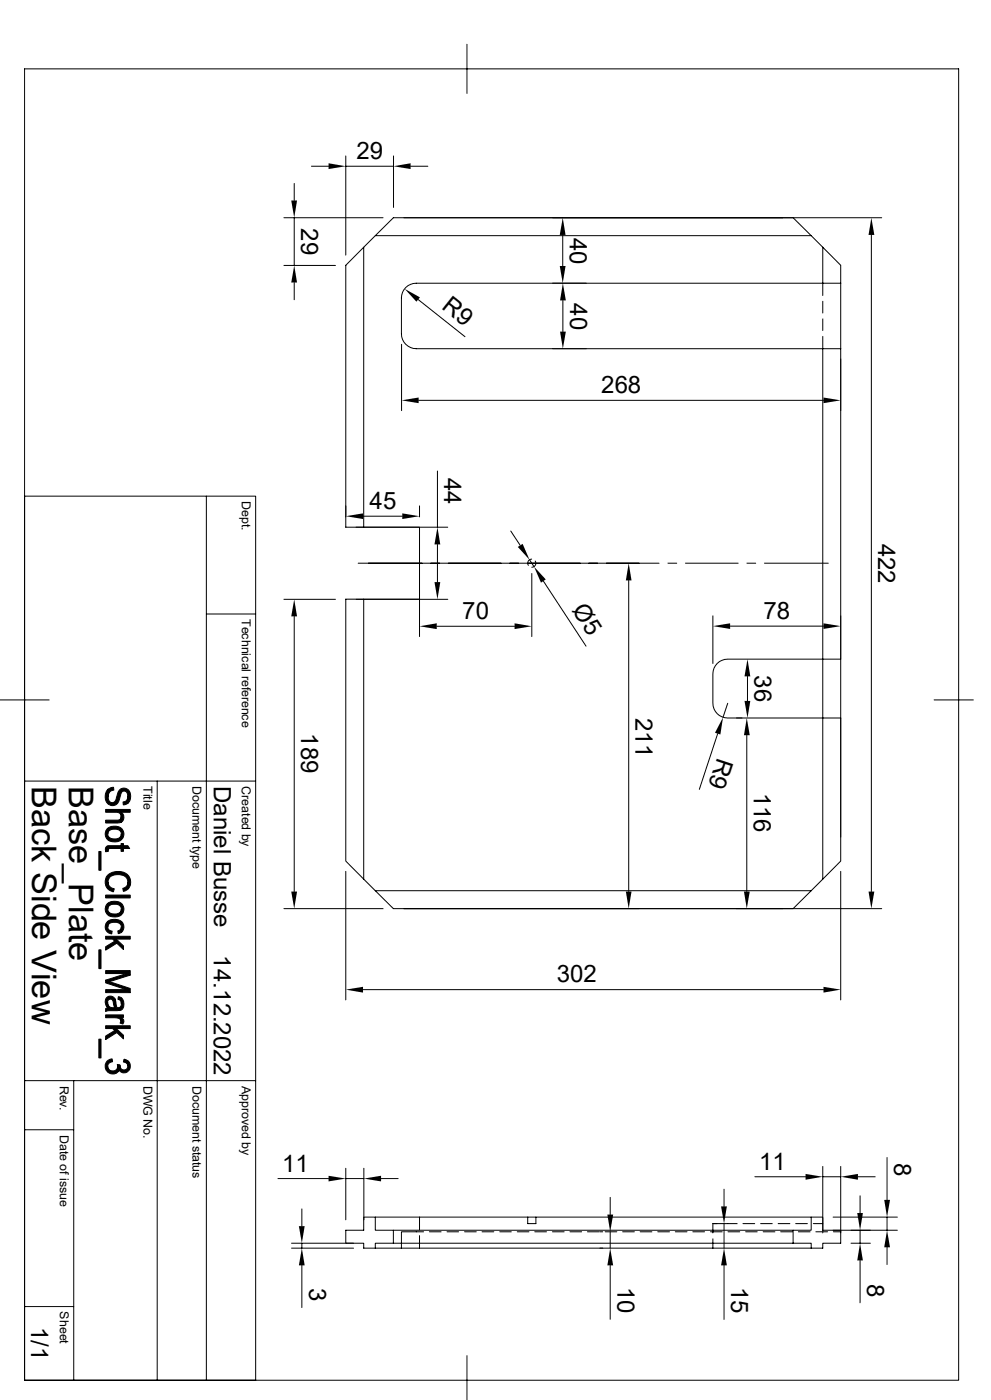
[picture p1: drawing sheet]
<svg xmlns="http://www.w3.org/2000/svg" width="297mm" height="420mm" viewBox="0 0 297 420" stroke-linecap="round" stroke-linejoin="round" font-family="sans-serif">
<g fill="none" stroke="#000" stroke-width=".3">
<path d="M140 13.3v14.7M7.4 20.7h279.9v393.4h-279.9zM88.2 55v5.2M93.3 49.9h5.2M103.6 46.8v29.7M103.6 49.9h14.3M117.9 46.8v15.4M123.1 49.9h5.1M85.1 65.3h29.7M85.1 79.6h15.4M88.2 65.3v14.3M109 74.2l-5.4 5.4v78.6h30.6"/>
<path d="M168.7 70.5v9.3M237.7 65.3l5.4 5.4M246.6 74.2l5.4 5.4v5.4M261.2 70.5v197M264.2 65.3h-146.3l-5.4 5.4M88.2 84.8v5.1M125.3 89.9l14.1 11.1M165.6 85h10.1M168.7 90.1v9.4M246.6 88.6v-14.4l-3.5-3.5h-130.6l-3.5 3.5v84h16.7v21.5h-16.7v84l3.5 3.5h130.6l3.5-3.5v-48.3h-28.5a4.4 4.4 0 0 1-4.4-4.4v-8.9a4.4 4.4 0 0 1 4.4-4.4h28.5v-96.8M246.6 90.4v3.5M246.6 95.7v3.4"/>
<path d="M252 85h-127.2a4.4 4.4 0 0 0-4.5 4.4v10.8a4.5 4.5 0 0 0 4.5 4.4h127.2M252 85v166.1M120.4 103.3v19.9M165.6 104.6h10.1M125.5 120.1h121.3M7.4 148.8h69.2v265.3h-69.2M61.8 148.8v265.3M108.8 154.9h11.8M125.7 151.8v3.3M131.1 141.3v16.9M153.1 159.3l2.8 4.3M85.1 179.8h15.4"/>
<path d="M106.7 179.8h27.5M107.4 169h90.1M109 179.7h-5.4v78.6l5.4 5.4M125.7 161.2v29.8M131.1 163.3v11.3M158.7 167.9l1.4 2.1M159.3 167.7a1.19 1.19 0 0 0-.9 1.9M159.4 172v19M160.4 168.3a1.19 1.19 0 0 1-1 1.9M162.9 174.3l12.7 19.5M188.4 174.1v93.4M200.2 169h2.6"/>
<path d="M205.4 169h15.8M223.9 169h2.6M229.1 169h19.1M61.8 184.2h14.8M88.2 184.9v82.6M130.9 187.9h23.3M213.7 184.7v14.4M218.8 187.8h28M252 197.7h-5.4v17.7h5.4v42.9l-5.4 5.4M0 210h14.7M218.1 211l-1.4 4.2M220.7 215.4h1.7"/>
<path d="M224 202.9v7.4M280 210h11.7M7.4 234.3h69.2M47.1 234.3v179.8M215.1 220.1l-5.5 16.7M223.8 220.6v46.9M85.1 272.6h29.7M103.6 261.4v38.6M112.5 267.2l5.4 5.4h146.3M243.1 267.2l-5.4 5.4M252 261.4v38.6M108.8 296.9h138"/>
<path d="M7.4 338.9h14.7M7.4 324.2h69.2M22.1 324.2v89.9M83.3 353.6h15.2M103.6 350.5v15.4M103.6 353.6h5.5M109.1 350.5v15.4M114.2 353.6h5.1M182.9 359.2v5.2M217 356.7v5.2M226.2 353h15.2M246.6 349.9v20"/>
<path d="M246.6 353h5.4M252 349.9v20M257.1 353h5.2M257.8 358.7v5.2M265.9 347.3v12.7M87.4 373h18.6M87.4 374.4h18.6M90.5 362.7v5.1M90.5 373v1.4M90.5 379.6v12.7M112.5 365.1h130.6M117.9 369.1h119.8"/>
<path d="M117.9 373h119.8M125.7 365.1v3.8M125.7 370.7v3.7M127 369.5h-6.7v4.9M128.7 369.5h3.5M134 369.5h3.5M139.2 369.5h3.5M144.5 369.5h3.5M149.8 369.5h3.4M155 369.5h3.5M158.2 365.1v2h2.4v-2M160.3 369.5h3.5"/>
<path d="M165.6 369.5h3.5M170.8 369.5h3.5M176.1 369.5h3.5M179.8 369.5h.8M179.8 374.4h.8M181.4 369.5h3.5M182.9 369.5v4.9M182.9 379.6v16.2M186.6 369.5h3.5M191.9 369.5h3.5M197.1 369.5h3.6M202.4 369.5h3.5"/>
<path d="M207.6 369.5h3.6M212.9 369.5h3.6M213.7 371.6v2.8M213.9 367.1h1.1M217 367.1v7.3M217 379.6v16.2M218.2 369.5h3.5M220.9 367.1h-7.2v2.8M222.7 367.1h3.5M223.5 369.5h3.4M228 367.1h3.4M228.7 369.5h3.5"/>
<path d="M233.2 367.1h3.5M234 369.5h3.5M237.7 373v-3.9h5.4v-4h3.5v4h5.4v3.9h-5.4v1.4h-137.6v-1.4h-5.4v-3.9h5.4v-4h3.5v4h5.4v3.9h-5.4v1.4M237.7 373h5.4v1.4M238.5 367.1h3.5M239.3 369.5h3.5M243.8 367.1h2.8M244.5 369.5h3.5M249.7 369.1h19.2M249.7 365.1h19.2M249.8 369.5h2.2M255.1 373h5.8"/>
<path d="M257.8 369.1v3.9M257.8 378.1v12.7M265.9 365.1v4M265.9 374.2v5.1M7.4 392h14.7M140 406.7v13.2"/>
</g>
<g fill="#000" stroke="#000" stroke-width=".3">
<path d="M32.4 236.8l.8-.5 .8-.1 .1 .8a1.81 1.81 0 0 0-1.7 2.1z" fill-rule="evenodd"/>
<path d="M32.4 236.8v2.3a1.3 1.3 0 0 0 1.2 1.7 1.3 1.3 0 0 0 1.3-1.6 2.72 2.72 0 0 1 2.2-2.8 2.54 2.54 0 0 1 1.8 3.8l-.6 .8v-2.1a1.11 1.11 0 0 0-.5-1.4 1.11 1.11 0 0 0-1.5 .4l-.2 .8a2.82 2.82 0 0 1-2.6 3 2.95 2.95 0 0 1-1.1-4.9z" fill-rule="evenodd"/>
<path d="M29.6 255.4h.7v5.7h-.7z" fill-rule="evenodd"/>
<path d="M31.9 254l.5-.3 .1 1.7-.8 .1-.1-.9z" fill-rule="evenodd"/>
<path d="M31.7 246h3.8l.7-.4 .1-.6 .1 1.7-.5 .1-4.2 .1z" fill-rule="evenodd"/>
<path d="M32.3 248.5v1.7a2.19 2.19 0 0 0 3.3 1.3l.6-.7 .2-.6v1.7a2.88 2.88 0 0 1-3 .6 2.88 2.88 0 0 1-1.9-2.5l.2-.7z" fill-rule="evenodd"/>
<path d="M36.4 243.7a1.86 1.86 0 0 1 0 3z" fill-rule="evenodd"/>
<path d="M32.3 248.5a3.1 3.1 0 0 1 4.8 1.3l-.1 1.3-.6 .8v-1.7a2.15 2.15 0 0 0-3.4-1.2l-.5 .4-.2 .8z" fill-rule="evenodd"/>
<path d="M38.3 238.9v2.1l-1.3 .5-.1-.9 1-.5z" fill-rule="evenodd"/>
<path d="M32.4 253.7h3.9v-.6h.7v.6h1.3l.6 .9h-1.9v.8h-.7v-.8h-3.4l-.5 .4z" fill-rule="evenodd"/>
<path d="M31.7 242.8h7.3v.9h-2.6v3l-.1-1.7a1.33 1.33 0 0 0-1.7-1.3h-2.9z" fill-rule="evenodd"/>
<path d="M31.7 268.5h7.3v.9h-7.3z" fill-rule="evenodd"/>
<path d="M32 276.7l.3-.3 .1 2.2 .3 .4 .9 .3-.1 .9a2.12 2.12 0 0 1-1.5-3.5z" fill-rule="evenodd"/>
<path d="M32.4 264.6a2.01 2.01 0 0 0 1.8 2l-.2 .9-1.7-.9z" fill-rule="evenodd"/>
<path d="M32.3 271v1.7a2.13 2.13 0 0 0 3.3 1.3l.6-.7 .2-.6v1.7a2.88 2.88 0 0 1-3 .6 2.88 2.88 0 0 1-1.9-2.5l.2-.7z" fill-rule="evenodd"/>
<path d="M36.4 278.1v1.6l-1 .4-.1-.8 .2-.1a1.04 1.04 0 0 0 .9-1.1z" fill-rule="evenodd"/>
<path d="M32.3 271a3.1 3.1 0 0 1 4.8 1.3l-.1 1.3-.6 .8v-1.7a2.15 2.15 0 0 0-3.4-1.1l-.5 .3-.2 .8z" fill-rule="evenodd"/>
<path d="M32.4 276.3a3.3 3.3 0 0 1 4.6 .9l.1 1.3-.7 1.2v-1.6a2.15 2.15 0 0 0-3.3-1.2l-.6 .4-.2 .8z" fill-rule="evenodd"/>
<path d="M38.3 264.7l.1 2-1.4 .7-.2-.9 1.2-.7z" fill-rule="evenodd"/>
<path d="M32.4 262.4a4.3 4.3 0 0 1 6.5 1 3.1 3.1 0 0 1-.5 3.3l-.1-2a2.65 2.65 0 0 0-3.5-2.3 2.18 2.18 0 0 0-2.4 2.2l-.1 2a3.2 3.2 0 0 1 .1-4.2z" fill-rule="evenodd"/>
<path d="M29.6 284.9h.7v5.7h-.7z" fill-rule="evenodd"/>
<path d="M32.1 299.1l.7-.3 .7 .1 .9 .7-.1 2.7-.3-1.4a.9 .9 0 0 0-.7-1.2 .9 .9 0 0 0-1 1l-.1 1.5a2.25 2.25 0 0 1-.1-3.1z" fill-rule="evenodd"/>
<path d="M35.5 299l.9 .3v1.8a1.1 1.1 0 0 0-1.1-1.3z" fill-rule="evenodd"/>
<path d="M31.7 284l2.7-1.6 .4-.7 2.2 2.1v1.1l-2-1.9-3.3 2z" fill-rule="evenodd"/>
<path d="M31.7 294l7.3 2.5v1.3l-1.2-.9-6.1-2z" fill-rule="evenodd"/>
<path d="M31.7 294l6.2-1.9 1.1 .4-6.3 2z" fill-rule="evenodd"/>
<path d="M31.7 280.9h7.3v.8h-4.2l-.4 .7-.6-.7h-2.1z" fill-rule="evenodd"/>
<path d="M31.7 296.9h6.1l1.2 .9h-7.3z" fill-rule="evenodd"/>
<path d="M31.7 291.2h7.3v1.3l-1.1-.4h-6.2z" fill-rule="evenodd"/>
<path d="M29.6 311.7h.7v5.7h-.7z" fill-rule="evenodd"/>
<path d="M32.3 300.7v1.7z" fill-rule="evenodd"/>
<path d="M32.1 318.3l.6-.4 .9-.2 .1 .8-.9 .4-.4 .4-.1 2.3a2.35 2.35 0 0 1-.2-3.3z" fill-rule="evenodd"/>
<path d="M35.1 319.3l.8 .1v1.8l-.3-.3-.3 .7z" fill-rule="evenodd"/>
<path d="M31.7 310.8l2.7-1.6 .4-.6 2.2 2v1.1l-2-1.9-3.3 2.1z" fill-rule="evenodd"/>
<path d="M31.7 304.5h5.3v.7h-.8v1.1a1.52 1.52 0 0 0-1.7-1h-2.8z" fill-rule="evenodd"/>
<path d="M32.3 301.3l.8 .9 1.2 .1 .1-2.7 .4 1.9a.71 .71 0 0 0 .6 .8 .71 .71 0 0 0 .8-.5l.2-2.5a2.56 2.56 0 0 1-.2 3.8l-3.7 .1-.8 .2v-.8l.6-.2z" fill-rule="evenodd"/>
<path d="M36.2 305.2l.2 .2a1.17 1.17 0 0 1 .4 1.8l-.8-.3z" fill-rule="evenodd"/>
<path d="M37.2 317.8l1.2 .5-.1 1.5-.5-.9-.8-.3z" fill-rule="evenodd"/>
<path d="M31.7 307.7h7.3v.9h-4.2l-.4 .6-.6-.6h-2.1z" fill-rule="evenodd"/>
<path d="M35.9 319.6a1.19 1.19 0 0 0 1.1 1.4 1.19 1.19 0 0 0 1.3-1.2l.1-1.5a1.94 1.94 0 0 1 .3 2.8 1.94 1.94 0 0 1-2.8 .1z" fill-rule="evenodd"/>
<path d="M32.3 319.9a1.51 1.51 0 0 0 1.4 1.4 1.51 1.51 0 0 0 1.6-1.4v1.7a2.14 2.14 0 0 1-3 0z" fill-rule="evenodd"/>
</g>
<g fill="#000">
<path d="M98.5 49l5.1 .9-5.1 .8zM117.9 49.9l5.2-.9v1.7zM87.3 60.2h1.7l-.8 5.1zM167.8 79.8h1.7l-.8 5.2zM168.7 65.3l.8 5.2h-1.7zM261.2 65.3l.8 5.2h-1.7zM88.2 79.6l.8 5.2h-1.7zM121.3 86.7l4.6 2.5-1.1 1.3zM168.7 85l.9 5.1h-1.7zM167.9 99.5h1.7l-.9 5.1zM120.4 120.1l5.1-.8v1.6zM246.8 119.3l5.2 .8-5.2 .8z"/>
<path d="M103.6 154.9l5.2-.9v1.7zM120.6 154l5.1 .9-5.1 .8zM130.2 174.6h1.8l-.9 5.2zM131.1 158.2l.9 5.1h-1.8zM155.2 164.1l1.4-.9 2.1 4.7zM160.1 170l3.5 3.8-1.5 1zM188.4 169l.9 5.1h-1.7zM88.2 179.8l.8 5.1h-1.7zM125.7 187.9l5.2-.9v1.7zM154.2 187l5.2 .9-5.2 .8zM213.7 187.8l5.1-.8v1.7zM246.8 187l5.2 .8-5.2 .9z"/>
<path d="M223.1 210.3h1.8l-.9 5.1zM224 197.7l.9 5.2h-1.8zM216.7 215.2l-.8 5.1-1.6-.5zM223.8 215.4l.9 5.2h-1.7zM87.3 267.5h1.7l-.8 5.1zM187.6 267.5h1.7l-.9 5.1zM223 267.5h1.7l-.9 5.1zM260.3 267.5h1.7l-.8 5.1zM103.6 296.9l5.2-.9v1.8zM246.8 296l5.2 .9-5.2 .9zM98.5 352.7l5.1 .9-5.1 .8zM109.1 353.6l5.1-.9v1.7z"/>
<path d="M241.4 352.2l5.2 .8-5.2 .9zM252 353l5.1-.8v1.7zM265 360h1.7l-.8 5.1zM89.6 367.8h1.7l-.8 5.2zM90.5 374.4l.8 5.2h-1.7zM182 364.4h1.8l-.9 5.1zM182.9 374.4l.9 5.2h-1.8zM216.1 361.9h1.7l-.8 5.2zM217 374.4l.8 5.2h-1.7zM256.9 363.9h1.7l-.8 5.2zM257.8 373l.8 5.1h-1.7zM265.9 369.1l.8 5.1h-1.7z"/>
</g>
<g font-size="10.3">
<text x="9.6" y="235.8" transform="rotate(90 9.6 235.8)">Back Side View</text>
<text x="20.6" y="235.8" transform="rotate(90 20.6 235.8)">Base_Plate</text>
</g>
<g font-size="7.2">
<text x="106.8" y="47.7">29</text>
<text x="90.3" y="68.5" transform="rotate(90 90.3 68.5)">29</text>
<text x="170.8" y="71.3" transform="rotate(90 170.8 71.3)">40</text>
<text x="132.1" y="92.5" transform="rotate(38 132.1 92.5)">R9</text>
<text x="170.9" y="90.9" transform="rotate(90 170.9 90.9)">40</text>
<text x="180.2" y="117.9">268</text>
<text x="133.1" y="143.3" transform="rotate(90 133.1 143.3)">44</text>
<text x="110.8" y="152.7">45</text>
<text x="263.2" y="163.1" transform="rotate(90 263.2 163.1)">422</text>
<text x="138.6" y="185.7">70</text>
<text x="171.3" y="183.1" transform="rotate(57 171.3 183.1)">Ø5</text>
<text x="228.8" y="185.7">78</text>
<text x="226.1" y="202.6" transform="rotate(90 226.1 202.6)">36</text>
<text x="190.5" y="215.3" transform="rotate(90 190.5 215.3)">211</text>
<text x="90.3" y="219.9" transform="rotate(90 90.3 219.9)">189</text>
<text x="215.1" y="227.1" transform="rotate(108 215.1 227.1)">R9</text>
<text x="64.1" y="235.8" transform="rotate(90 64.1 235.8)">Daniel Busse</text>
<text x="226" y="237.8" transform="rotate(90 226 237.8)">116</text>
<text x="64.1" y="286.6" transform="rotate(90 64.1 286.6)">14.12.2022</text>
<text x="166.9" y="294.7">302</text>
<text x="84.6" y="351.5">11</text>
<text x="227.5" y="351">11</text>
<text x="268" y="349" transform="rotate(90 268 349)">8</text>
<text x="92.6" y="386.5" transform="rotate(90 92.6 386.5)">3</text>
<text x="185" y="386" transform="rotate(90 185 386)">10</text>
<text x="219.2" y="386" transform="rotate(90 219.2 386)">15</text>
<text x="259.9" y="385.1" transform="rotate(90 259.9 385.1)">8</text>
<text x="9.4" y="398" transform="rotate(90 9.4 398)">1/1</text>
</g>
<g font-size="3.7">
<text x="72.5" y="150.3" transform="rotate(90 72.5 150.3)">Dept.</text>
<text x="72.5" y="185.7" transform="rotate(90 72.5 185.7)">Technical reference</text>
<text x="43" y="235.8" transform="rotate(90 43 235.8)">Title</text>
<text x="57.7" y="235.8" transform="rotate(90 57.7 235.8)">Document type</text>
<text x="72.5" y="235.8" transform="rotate(90 72.5 235.8)">Created by</text>
<text x="18" y="325.7" transform="rotate(90 18 325.7)">Rev.</text>
<text x="43" y="325.7" transform="rotate(90 43 325.7)">DWG No.</text>
<text x="57.7" y="325.7" transform="rotate(90 57.7 325.7)">Document status</text>
<text x="72.5" y="325.7" transform="rotate(90 72.5 325.7)">Approved by</text>
<text x="18" y="340.4" transform="rotate(90 18 340.4)">Date of issue</text>
<text x="18" y="393.4" transform="rotate(90 18 393.4)">Sheet</text>
</g>
</svg>
